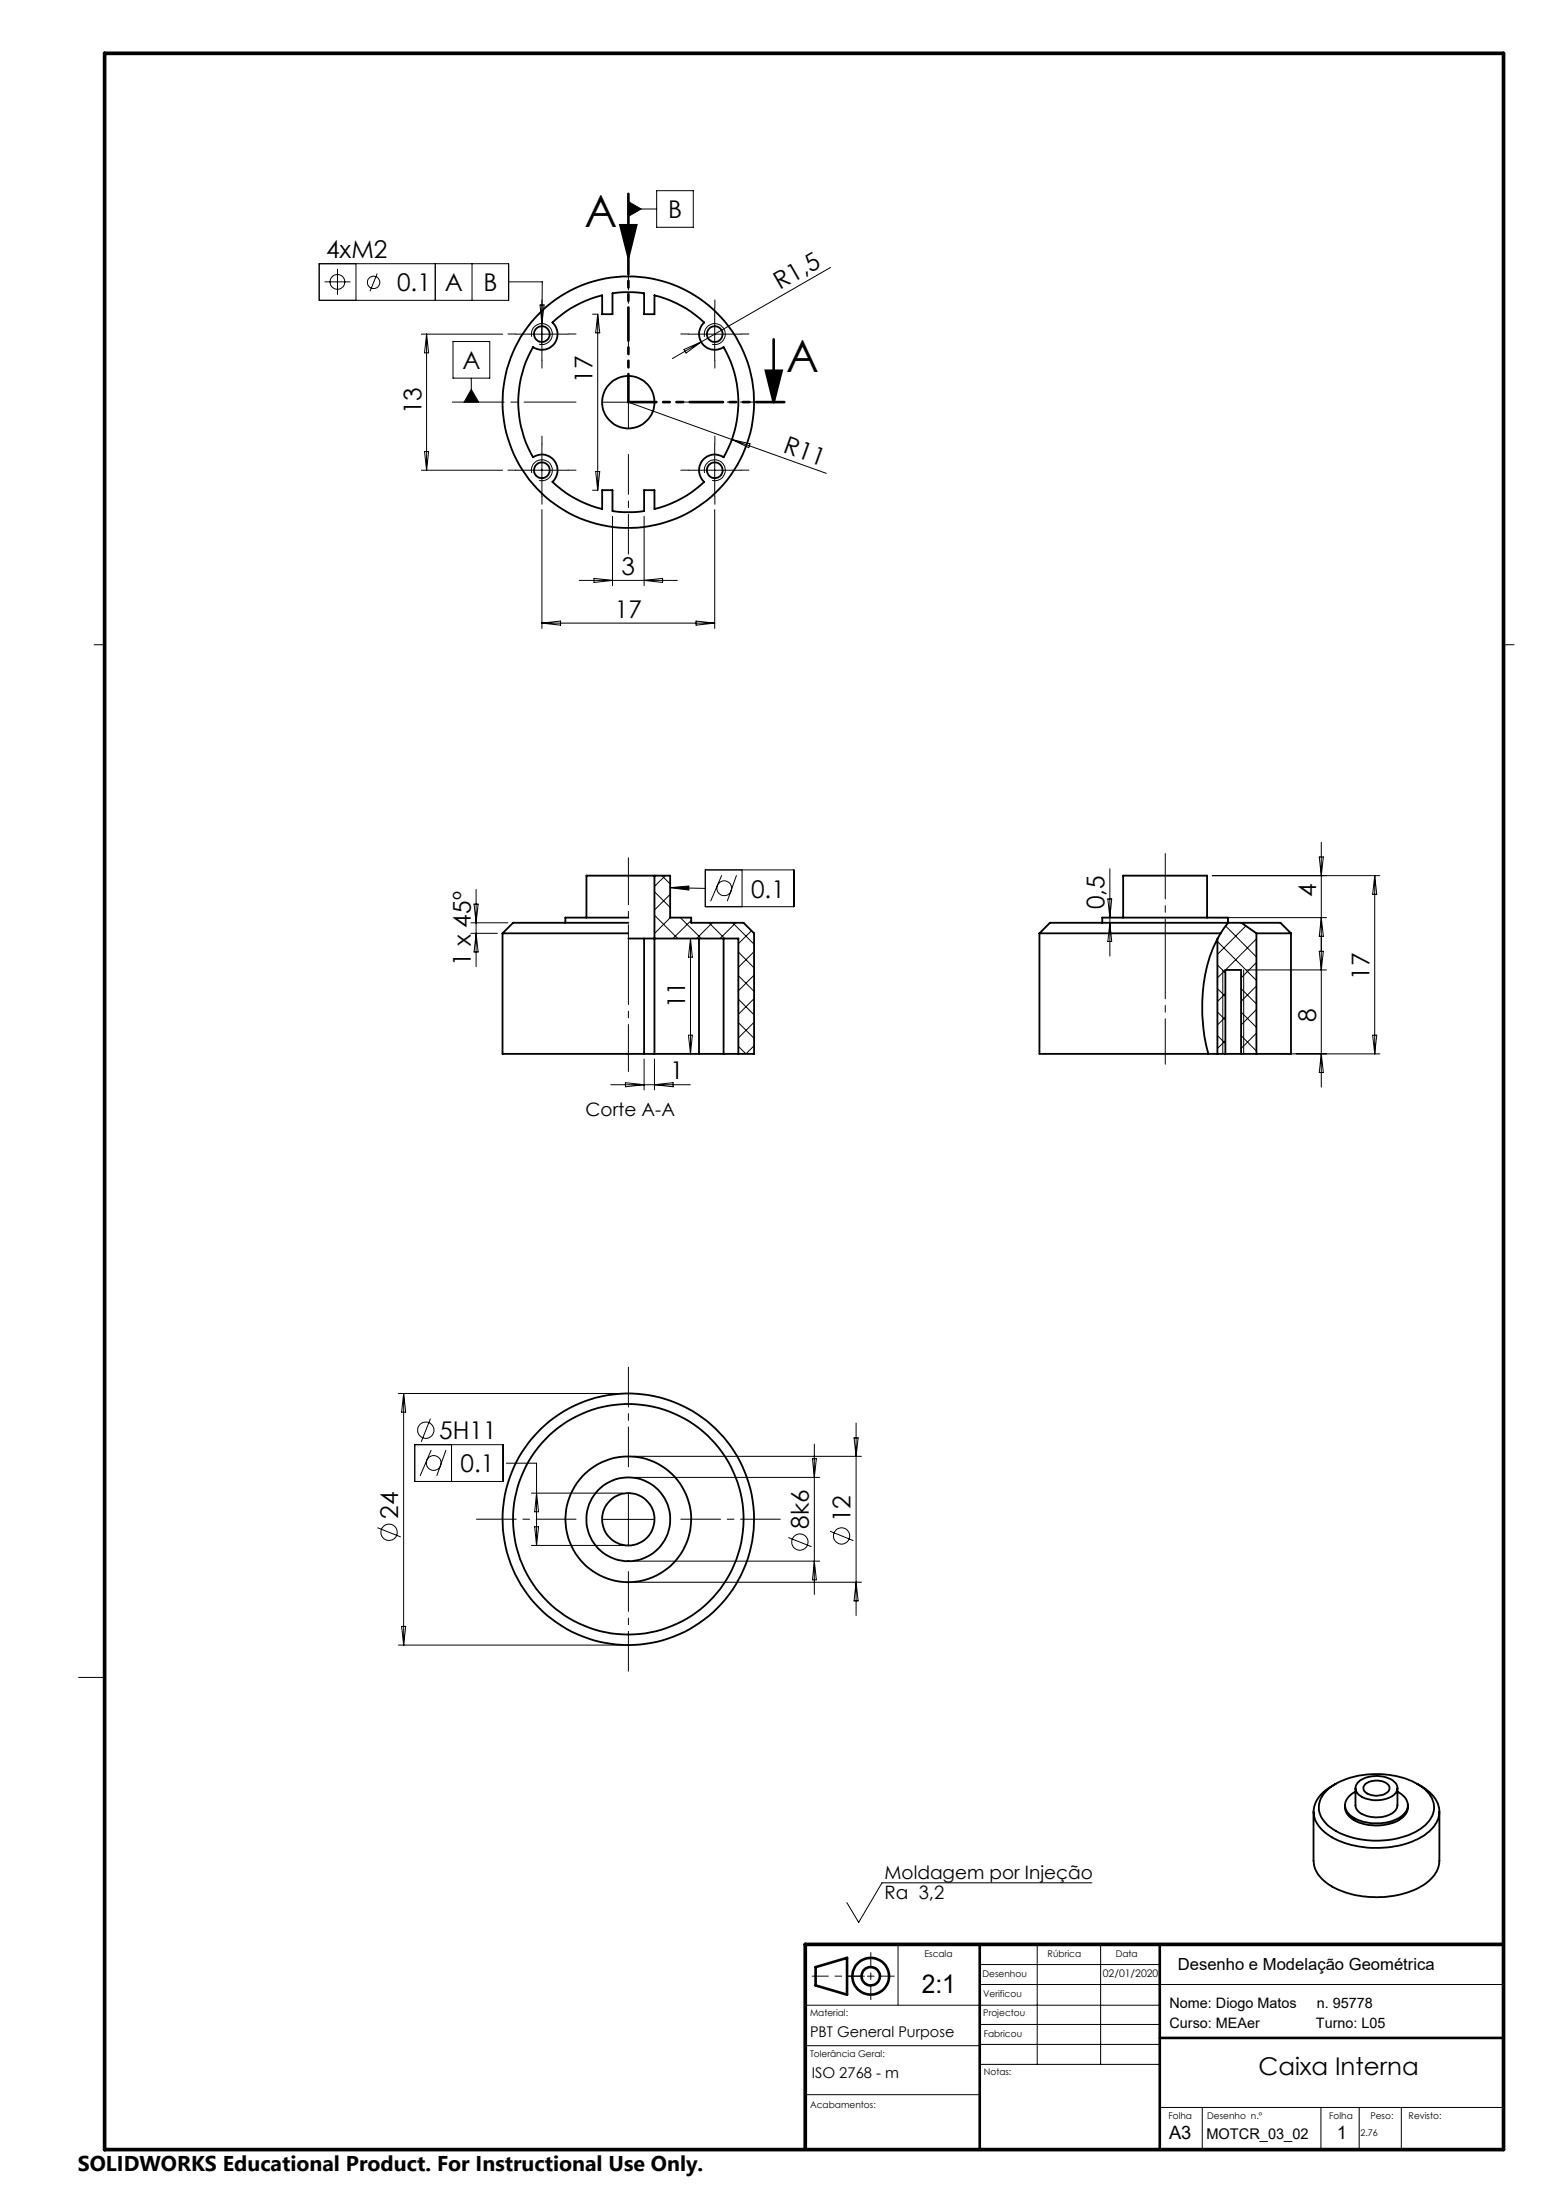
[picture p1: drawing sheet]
<svg xmlns="http://www.w3.org/2000/svg" width="297mm" height="420mm" viewBox="0 0 297 420" stroke-linecap="round" stroke-linejoin="round" font-family="sans-serif">
<g fill="none" stroke="#000" stroke-width=".19">
<path d="M119.9 38.5l2.5 1.4-2.5 1.4zM119.9 37.5v10.2M119.9 39.9h5.4M125.3 36.4h7v7h-7zM60.9 50.3h36.2v7h-36.2zM61.9 53.8h5M64.4 51.3v5M67.9 50.3v7M72 52.2l-1.4 3.4M83.1 50.3v7M90.1 50.3v7M97.2 53.8h6.3l-.1 11.9"/>
<path d="M103.1 58.2h.8l-.5 3.6zM103.4 58.8v9.9M113.1 60h.8M114.1 60v33.5M114.1 60l.4 3.5h-.8zM136.4 58.8v9.9M158.5 51l-30.2 17.4M80.4 63.8h15.5M81.4 63.8v25.9M81.4 63.8l.4 3.5h-.8zM86.5 65.2h7v7h-7zM90 72.2v4.5"/>
<path d="M90 74.3l1.4 2.4h-2.8zM98.4 63.8h10M101.5 64.3a1.99 1.99 0 0 1 1.7-2.5 1.99 1.99 0 0 1 2.2 2.1 1.99 1.99 0 0 1-2.5 1.8M114.9 76.7h10M119.9 71.7v10.1M119.9 76.7l19.8 7.2M130.6 66.7l3.2-1.5-2.8 2.2zM131.4 63.8h10M134.5 64.3a1.99 1.99 0 0 1 1.7-2.5 1.99 1.99 0 0 1 2.2 2.1 1.99 1.99 0 0 1-2.5 1.8M80.4 89.7h15.5M81 86.2h.8l-.4 3.5zM98.4 89.7h10"/>
<path d="M101.5 90.3a2 2 0 0 1 1.8-2.6 2 2 0 0 1 2.1 2.2 2 2 0 0 1-2.5 1.8M103.4 84.7v10M103.4 97.2v22.7M113.1 93.5h.8M113.7 90h.8l-.4 3.5zM116.9 98.5v13.2M122.9 98.5v13.2M131.4 89.7h10M134.5 90.3a2 2 0 0 1 1.7-2.6 2 2 0 0 1 2.2 2.2 2 2 0 0 1-2.5 1.8M136.4 84.7v10M136.4 97.2v22.7M139.7 83.9l18 6.4"/>
<path d="M139.7 83.9l3.5 .8-.3 .7zM103.4 118.9h33M103.4 118.9l3.6-.4v.8zM110.6 110.8h18.7M113.4 110.4l3.5 .4-3.5 .3zM122.9 110.8l3.6-.4v.7zM132.9 118.5l3.5 .4-3.5 .4zM18 123h2M287 123h2M89.9 176.1h7M89.9 178.1h5M90.5 172.5h.8l-.4 3.6z"/>
<path d="M90.9 178.1l.4 3.6h-.8zM90.9 169.7v14.7M124.9 174.6l4.5 4.5M124.9 170.2l3 3M126.3 167.1l1.6 1.6M127 167.1l-2.1 2M127.9 169.4l6.7 .1M127.9 169.4l3.6-.3v.7zM127.9 170.7l-3 3M128 175.1l-3.1 3M129.9 175.1l3.9 4M131.8 179.1v22"/>
<path d="M131.8 179.1l.4 3.6h-.8zM131.9 175.6l-3.5 3.5M134.6 166h16.9v7h-16.9zM135.3 176.1l3 3M136 176.1l-3 3M137.8 167l-2.2 5M139.8 176.1l4.1 4.1M140.4 176.1l-3 3M140.6 167l-1.8 5M141.6 166v7M143.4 177.6l-2.5 2.5M211.5 171.5h.7l-.4 3.6z"/>
<path d="M211.8 165.8v16.6M211.8 176.1l.4 3.6h-.7zM231.4 167.1h32M231.4 175.1h21.8M232.4 179.7l7.4 7.4M233.9 176.7l5.9 5.9M237.8 176.7l-5.4 5.4M239.8 178.1h.1M239.8 179.2l-5.9 5.9M251.8 163.5h.8l-.4 3.6zM252.2 160.7v46.8M252.2 175.1l.4 3.6h-.8z"/>
<path d="M262.4 167.1v34M262.4 167.1l.4 3.6h-.8zM131.4 197.5h.8l-.4 3.6zM140.9 195.1l3 3M140.9 190.7l3 3M140.9 186.2l3 3M140.9 181.7l3 3M143.9 181.6l-3 3M143.9 186.1l-3 3M143.9 190.6l-3 3M143.9 195.1l-3 3M143.9 199.5l-1.5 1.6-1.5-1.4"/>
<path d="M232.4 197.6l1.5 1.5M232.4 193.1l1.5 1.5M232.4 188.6l1.5 1.5M232.4 184.1l1.5 1.5M233.4 185.1v16M233.9 185.1l-1.5 1.5M233.9 189.6l-1.5 1.5M233.9 194.1l-1.5 1.5M233.9 198.6l-1.5 1.5M236.9 197.6l2.9 3M236.9 193.1l2.9 3M236.9 188.6l2.9 3"/>
<path d="M237.4 185.1v16M237.9 185.1h15.3M239.8 183.7l-2.9 2.9M239.8 188.2l-2.9 2.9M239.8 192.6l-2.9 3M239.8 197.1l-2.9 3M251.8 181.5h.8l-.4 3.6zM262 197.5h.8l-.4 3.6zM116.6 207h15.2M119.4 206.6l3.5 .4-3.5 .4zM122.9 202.1v5.9M124.9 202.1v5.9"/>
<path d="M124.9 207l3.6-.4v.8zM244.4 201.1h19M252.2 201.1l.4 3.6h-.8zM76.1 265.9h42.8M77 265.9v48M77 265.9l.4 3.6h-.7zM79.2 275.7h16.9v7h-16.9zM82.2 270.7l-1.8 4.4M82.3 276.7l-2.1 4.9M85.1 276.7l-1.7 4.9M86.2 275.7v7M96.7 279.2h5.7v15.7"/>
<path d="M120.9 277.9h43.5M155.1 278.4h.7l-.4 3.5zM155.4 275.6v28.7M163 274.4h.8l-.4 3.5zM163.4 271.6v36.7M72 291.5l4.5 1.8M101.4 284.9h17.5M101.4 294.9h17.5M102.1 291.3h.7l-.4 3.6zM102.4 284.9l.4 3.6h-.7zM114.9 289.9h10M119.9 284.9v10"/>
<path d="M120.9 281.9h35.6M120.9 297.9h35.6M150.5 293.4l4.4 1.8M155.4 297.9l.4 3.6h-.7zM158.4 292.2l4.5 1.8M76.1 313.9h42.8M76.7 310.4h.7l-.4 3.5zM120.9 301.9h43.5M163.4 301.9l.4 3.6h-.8zM15 320.1h5M208.4 359.3h-40.1l-4.4 7.5-2.3-3.7M171.4 371v11.6"/>
<path d="M187 374.9h34.4M187 378.7h100M198 371v22.9M210.1 371v22.9M153.7 399.7h33.3M153.7 390.4h33.3M153.7 382.6h67.7M187 393.9h34.4M187 386.3h34.4M187 390.1h34.4M221.4 402.1h65.4M229.5 402.1v8"/>
<path d="M252.1 402.1v8M259.4 402.1v8M267.5 402.1v8"/>
<circle cx="64.4" cy="53.8" r="1.41"/>
<circle cx="71.3" cy="53.9" r="1.18"/>
<circle cx="138.3" cy="169.5" r="1.41"/>
<circle cx="81.3" cy="272.9" r="1.55"/>
<circle cx="82.8" cy="279.2" r="1.41"/>
<circle cx="74.3" cy="292.4" r="1.56"/>
<circle cx="152.7" cy="294.3" r="1.55"/>
<circle cx="160.6" cy="293.1" r="1.55"/>
</g>
<g fill="none" stroke="#000" stroke-width=".5">
<path d="M119.9 37v12M118.4 43h3l-1.5 6zM146.2 70.7h3l-1.5 6zM147.7 64.8v11.9M155.7 375.4l6-1.8v7l-6-1.7zM187 371v39.1M221.4 371v39.1M221.4 388.9h65.4"/>
<circle cx="166.2" cy="377.1" r="1.75"/>
<circle cx="166.2" cy="377.1" r="3.5"/>
</g>
<path d="M119.9 66.7v-19M129.9 76.7h19M119.9 86.7v19M119.9 279.9v-19M109.9 289.9h-19M119.9 299.9v19M129.9 289.9h19" fill="none" stroke="#000" stroke-width=".19" stroke-dasharray="15.2 1.3 1.3 1.3" stroke-dashoffset="7.6"/>
<path d="M222.4 203.1v-40.2" fill="none" stroke="#000" stroke-width=".19" stroke-dasharray="15.2 1.3 1.3 1.3" stroke-dashoffset="6.6"/>
<path d="M119.9 76.7h29.8M119.9 76.7v-29.7" fill="none" stroke="#000" stroke-width=".5" stroke-dasharray="6.3 1.3 1.3 1.3 1.3 1.3" stroke-dashoffset="1"/>
<path d="M119.9 163.7v40.8" fill="none" stroke="#000" stroke-width=".19" stroke-dasharray="15.2 1.3 1.3 1.3" stroke-dashoffset="6.3"/>
<path d="M161.7 377.1h9M166.2 372.6v9" fill="none" stroke="#000" stroke-width=".19" stroke-dasharray="6.3 1.3 1.3 1.3" stroke-dashoffset="3.8"/>
<path d="M165 377.1h-10" fill="none" stroke="#000" stroke-width=".19" stroke-dasharray="6.3 1.3 1.3 1.3" stroke-dashoffset="3.3"/>
<path d="M20 10.2h267v400h-267zM286.8 371h-133.1v39.1" fill="none" stroke="#000" stroke-width=".7"/>
<path d="M109.9 76.7h-23.6" fill="none" stroke="#000" stroke-width=".19" stroke-dasharray="15.2 1.3 1.3 1.3" stroke-dashoffset="5.3"/>
<g fill="none" stroke="#000" stroke-width=".19" stroke-dasharray="15.2 1.3 1.3 1.3">
<path d="M103.4 58.7v-1.5M136.4 58.7v-1.5M98.4 63.7h-1.5M103.4 68.7v1.5M108.4 63.7h1.5M131.4 63.7h-1.5M136.4 68.7v1.5M141.4 63.7h1.5M98.4 89.7h-1.5M103.4 84.7v-1.5M103.4 94.7v1.5M108.4 89.7h1.5"/>
<path d="M131.4 89.7h-1.5M136.4 84.7v-1.5M136.4 94.7v1.5M141.4 89.7h1.5"/>
</g>
<g fill="#000">
<path d="M127.9 169.4l3.6-.3v.7z"/>
<path d="M90 74.3l1.4 2.4h-2.8zM119.9 38.5l2.5 1.4-2.5 1.4z"/>
<path d="M146.2 70.7h3l-1.5 6zM118.4 43h3l-1.5 6z"/>
</g>
<g fill="none" stroke="#000" stroke-width=".35">
<path d="M105.4 61.5a21.2 21.2 0 0 1 9.5-5.1v3.6h2v-4a21.6 21.6 0 0 1 6 0v4h2v-3.6a21.2 21.2 0 0 1 9.5 5.1 3 3 0 0 0-.3 4.1 3 3 0 0 0 4 .6 20.9 20.9 0 0 1 0 21.1 3 3 0 0 0-4 .6 3 3 0 0 0 .3 4.1 21.2 21.2 0 0 1-9.5 5.1v-3.6h-2v4a21.6 21.6 0 0 1-6 0v-4h-2v3.6a21.2 21.2 0 0 1-9.5-5.1 3 3 0 0 0 .4-4.1 3 3 0 0 0-4.1-.6 20.9 20.9 0 0 1 0-21.1 3 3 0 0 0 4.1-.6 3 3 0 0 0-.4-4.1zM95.9 178.1v23h27M95.9 178.1h24M119.9 176.1h-22l-2 2M119.9 175.1h-12v1M119.9 179.1h21v22M122.9 179.1v22M124.9 167.1h-13v8M124.9 167.1v34M124.9 167.1h3v8h4v1h10l2 2v23h-3M133.4 179.1v22M138.1 179.1v22"/>
<path d="M198.4 178.1h34.6M198.4 178.1v23h32.2M210.4 176.1v-1h24v1M214.4 175.1v-8h16v8M232.4 179.1v22M233 178.1a29.5 29.5 0 0 0-3.1 19.8l.7 3.2M234.4 176.1h-34l-2 2M234.4 176.1l-1.4 2M234.4 176.1h2.6M237 176.1h7.4l2 2M237 176.1l2.8 2M239.8 178.1h6.6"/>
<path d="M239.8 178.1v23M246.4 178.1v23h-6.6M122.9 201.1h2M124.9 201.1h8.5M133.4 201.1h4.7M138.1 201.1h2.8M230.6 201.1h1.8M232.4 201.1h1.5M233.9 201.1h3M233.9 201.1v-16h3v16M236.9 201.1h2.9M250.7 345.7v9.4a6.3 6.3 0 0 0 3.9 5.1 18.8 18.8 0 0 0 17.1-.5 6 6 0 0 0 3-4.6v-9.4"/>
<path d="M253.5 341.4a16 16 0 0 1 13.7-2.3 9.1 9.1 0 0 1 6.1 4.1 4.4 4.4 0 0 1-1.8 5.5 16.5 16.5 0 0 1-14 1.8 8.1 8.1 0 0 1-5.5-4.3 4.3 4.3 0 0 1 1.5-4.8zM255 340.4a6.5 6.5 0 0 0-4.3 5.3 6 6 0 0 0 3.5 4.9 18.8 18.8 0 0 0 17.5-.3 5.7 5.7 0 0 0 3-5.1 6.3 6.3 0 0 0-3.5-4.4l-.7-.4M256.7 344.5a3.5 3.5 0 0 0 2.7 3.3 9.1 9.1 0 0 0 8.4-1 2.63 2.63 0 0 0 .9-2.3M258.7 341.9a2.76 2.76 0 0 0-1.8 3.5 5.3 5.3 0 0 0 4.3 2.4 8.1 8.1 0 0 0 6.8-1.6 2.37 2.37 0 0 0-.6-3.9l-.7-.4M258.7 341.2v3.3a2.54 2.54 0 0 0 2.2 2.1 5.5 5.5 0 0 0 5.5-1.2l.3-.9v-3.3M259.2 340.1a5.7 5.7 0 0 1 7.1 .1 1.71 1.71 0 0 1-.9 2.7 5.6 5.6 0 0 1-6.4-.8 1.48 1.48 0 0 1 .2-2zM260.6 340.4a3.5 3.5 0 0 1 4.5 .4 1.17 1.17 0 0 1-.8 1.6 3.6 3.6 0 0 1-3.9-.6 1.03 1.03 0 0 1 .2-1.4z"/>
<circle cx="103.4" cy="63.8" r="1.51"/>
<circle cx="119.9" cy="76.8" r="24"/>
<circle cx="119.9" cy="76.7" r="5"/>
<circle cx="136.4" cy="63.8" r="1.51"/>
<circle cx="103.4" cy="89.7" r="1.51"/>
<circle cx="136.4" cy="89.7" r="1.51"/>
<circle cx="119.9" cy="289.9" r="12"/>
<circle cx="119.9" cy="289.9" r="8"/>
<circle cx="119.9" cy="289.9" r="24"/>
<circle cx="119.9" cy="289.9" r="22"/>
<circle cx="119.9" cy="289.9" r="5"/>
</g>
<g font-size="8.5">
<text x="111.6" y="43.2">A</text>
<text x="150.1" y="71">A</text>
</g>
<text font-size="4.9" x="175.9" y="380.4">2:1</text>
<g font-size="4.7">
<text x="127.5" y="41.6">B</text>
<text x="62.2" y="49.3">4xM2</text>
<text x="75.8" y="55.6">0.1</text>
<text x="84.9" y="55.6">A</text>
<text x="92.3" y="55.6">B</text>
<text x="148.9" y="55.4" transform="rotate(-30 148.9 55.4)">R1,5</text>
<text x="88.3" y="70.4">A</text>
<text x="113.1" y="73" transform="rotate(-90 113.1 73)">17</text>
<text x="80.4" y="79" transform="rotate(-90 80.4 79)">13</text>
<text x="149.3" y="86.2" transform="rotate(20 149.3 86.2)">R11</text>
<text x="118.7" y="109.7">3</text>
<text x="117.4" y="117.9">17</text>
<text x="143.4" y="171.3">0.1</text>
<text x="210.8" y="173.5" transform="rotate(-90 210.8 173.5)">0,5</text>
<text x="251.2" y="171.1" transform="rotate(-90 251.2 171.1)">4</text>
<text x="89.9" y="184.4" transform="rotate(-90 89.9 184.4)">1 x 45º</text>
<text x="261.4" y="186.9" transform="rotate(-90 261.4 186.9)">17</text>
<text x="130.8" y="192.4" transform="rotate(-90 130.8 192.4)">11</text>
<text x="251.2" y="195" transform="rotate(-90 251.2 195)">8</text>
<text x="127.9" y="206">1</text>
<text x="83.9" y="274.6">5H11</text>
<text x="87.9" y="280.9">0.1</text>
<text x="76" y="289.8" transform="rotate(-90 76 289.8)">24</text>
<text x="154.4" y="291.7" transform="rotate(-90 154.4 291.7)">8k6</text>
<text x="162.4" y="290.5" transform="rotate(-90 162.4 290.5)">12</text>
<text x="240.2" y="395.9">Caixa Interna</text>
</g>
<text font-size="4.1" x="14.9" y="414.2">SOLIDWORKS Educational Product. For Instructional Use Only.</text>
<g font-size="3.5">
<text x="111.8" y="213">Corte A-A</text>
<text x="168.8" y="358.5">Moldagem por Injeção</text>
<text x="168.8" y="362.3">Ra 3,2</text>
<text x="223.1" y="408.2">A3</text>
<text x="255.2" y="408.2">1</text>
</g>
<text font-size="3.2" x="224.8" y="375.9">Desenho e Modelação Geométrica</text>
<g font-size="2.8">
<text x="154.6" y="388.7">PBT General Purpose</text>
<text x="154.9" y="396.6">ISO 2768 - m</text>
<text x="230.3" y="408.2">MOTCR_03_02</text>
</g>
<g font-size="2.7">
<text x="223.2" y="383.2">Nome: Diogo Matos</text>
<text x="251.3" y="383.2">n. 95778</text>
<text x="223.2" y="387">Curso: MEAer</text>
<text x="251.2" y="387">Turno: L05</text>
</g>
<text font-size="2" x="210.5" y="377.3">02/01/2020</text>
<g font-size="1.8">
<text x="176.4" y="373.5">Escala</text>
<text x="187.5" y="377.3">Desenhou</text>
<text x="200" y="373.4">Rúbrica</text>
<text x="213" y="373.4">Data</text>
<text x="187.7" y="381.1">Verificou</text>
<text x="154.6" y="384.8">Material:</text>
<text x="187.7" y="384.8">Projectou</text>
<text x="187.8" y="388.6">Fabricou</text>
<text x="154.6" y="392.6">Tolerância Geral:</text>
<text x="187.8" y="395.9">Notas:</text>
<text x="154.6" y="402.3">Acabamentos:</text>
<text x="223" y="404.4">Folha</text>
<text x="230.4" y="404.4">Desenho n.º</text>
<text x="253.7" y="404.4">Folha</text>
<text x="259.7" y="407.7">2.76</text>
<text x="261.6" y="404.4">Peso:</text>
<text x="268.9" y="404.4">Revisto:</text>
</g>
</svg>
